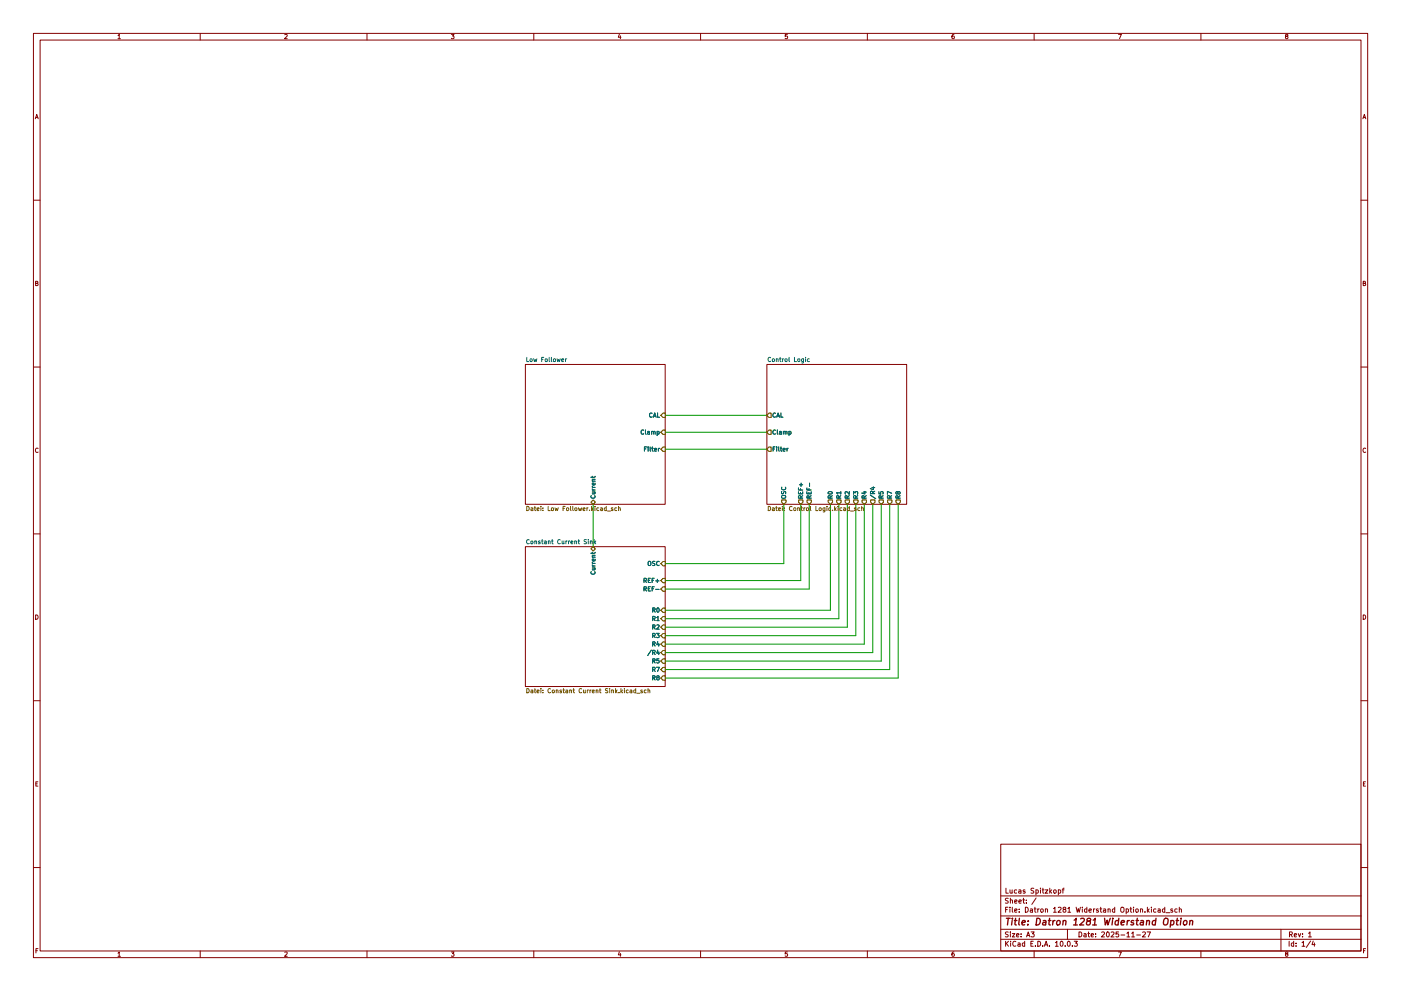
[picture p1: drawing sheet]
(kicad_sch
 (version 20250114)
 (generator "eeschema")
 (generator_version "9.0")
 (paper "A3")
 (title_block
  (title "Datron 1281 Widerstand Option")
  (date "2025-11-27")
  (rev "1")
  (company "Lucas Spitzkopf"))
 (lib_symbols)
 (wire
  (pts (xy 266.7 200.66) (xy 266.7 151.13))
  (stroke (width 0) (type default)))
 (wire
  (pts (xy 199.39 182.88) (xy 248.92 182.88))
  (stroke (width 0) (type default)))
 (wire
  (pts (xy 199.39 187.96) (xy 254 187.96))
  (stroke (width 0) (type default)))
 (wire
  (pts (xy 199.39 190.5) (xy 256.54 190.5))
  (stroke (width 0) (type default)))
 (wire
  (pts (xy 199.39 185.42) (xy 251.46 185.42))
  (stroke (width 0) (type default)))
 (wire
  (pts (xy 199.39 200.66) (xy 266.7 200.66))
  (stroke (width 0) (type default)))
 (wire
  (pts (xy 269.24 203.2) (xy 269.24 151.13))
  (stroke (width 0) (type default)))
 (wire
  (pts (xy 199.39 168.91) (xy 234.95 168.91))
  (stroke (width 0) (type default)))
 (wire
  (pts (xy 259.08 193.04) (xy 259.08 151.13))
  (stroke (width 0) (type default)))
 (wire
  (pts (xy 199.39 203.2) (xy 269.24 203.2))
  (stroke (width 0) (type default)))
 (wire
  (pts (xy 240.03 173.99) (xy 240.03 151.13))
  (stroke (width 0) (type default)))
 (wire
  (pts (xy 199.39 195.58) (xy 261.62 195.58))
  (stroke (width 0) (type default)))
 (wire
  (pts (xy 199.39 173.99) (xy 240.03 173.99))
  (stroke (width 0) (type default)))
 (wire
  (pts (xy 251.46 185.42) (xy 251.46 151.13))
  (stroke (width 0) (type default)))
 (wire
  (pts (xy 199.39 198.12) (xy 264.16 198.12))
  (stroke (width 0) (type default)))
 (wire
  (pts (xy 234.95 168.91) (xy 234.95 151.13))
  (stroke (width 0) (type default)))
 (wire
  (pts (xy 254 187.96) (xy 254 151.13))
  (stroke (width 0) (type default)))
 (wire
  (pts (xy 177.8 151.13) (xy 177.8 163.83))
  (stroke (width 0) (type default)))
 (wire
  (pts (xy 256.54 190.5) (xy 256.54 151.13))
  (stroke (width 0) (type default)))
 (wire
  (pts (xy 242.57 176.53) (xy 242.57 151.13))
  (stroke (width 0) (type default)))
 (wire
  (pts (xy 199.39 176.53) (xy 242.57 176.53))
  (stroke (width 0) (type default)))
 (wire
  (pts (xy 248.92 182.88) (xy 248.92 151.13))
  (stroke (width 0) (type default)))
 (wire
  (pts (xy 199.39 193.04) (xy 259.08 193.04))
  (stroke (width 0) (type default)))
 (wire
  (pts (xy 264.16 198.12) (xy 264.16 151.13))
  (stroke (width 0) (type default)))
 (wire
  (pts (xy 199.39 134.62) (xy 229.87 134.62))
  (stroke (width 0) (type default)))
 (wire
  (pts (xy 261.62 195.58) (xy 261.62 151.13))
  (stroke (width 0) (type default)))
 (wire
  (pts (xy 199.39 129.54) (xy 229.87 129.54))
  (stroke (width 0) (type default)))
 (wire
  (pts (xy 199.39 124.46) (xy 229.87 124.46))
  (stroke (width 0) (type default)))
 (sheet
  (at 229.87 109.22)
  (size 41.91 41.91)
  (exclude_from_sim no)
  (in_bom yes)
  (on_board yes)
  (dnp no)
  (fields_autoplaced yes)
  (stroke (width 0.1524) (type solid))
  (fill (color 0 0 0 0.0000))
  (property "Sheetname" "Control Logic" (at 229.87 108.5084 0) (effects (font (size 1.27 1.27)) (justify left bottom)))
  (property "Sheetfile" "Control Logic.kicad_sch" (at 229.87 151.7146 0) (effects (font (size 1.27 1.27)) (justify left top)))
  (pin "CAL" output (at 229.87 124.46 180) (effects (font (size 1.27 1.27)) (justify left)))
  (pin "Clamp" output (at 229.87 129.54 180) (effects (font (size 1.27 1.27)) (justify left)))
  (pin "OSC" output (at 234.95 151.13 270) (effects (font (size 1.27 1.27)) (justify left)))
  (pin "R0" output (at 248.92 151.13 270) (effects (font (size 1.27 1.27)) (justify left)))
  (pin "R1" output (at 251.46 151.13 270) (effects (font (size 1.27 1.27)) (justify left)))
  (pin "R2" output (at 254 151.13 270) (effects (font (size 1.27 1.27)) (justify left)))
  (pin "R3" output (at 256.54 151.13 270) (effects (font (size 1.27 1.27)) (justify left)))
  (pin "R4" output (at 259.08 151.13 270) (effects (font (size 1.27 1.27)) (justify left)))
  (pin "R5" output (at 264.16 151.13 270) (effects (font (size 1.27 1.27)) (justify left)))
  (pin "R7" output (at 266.7 151.13 270) (effects (font (size 1.27 1.27)) (justify left)))
  (pin "R8" output (at 269.24 151.13 270) (effects (font (size 1.27 1.27)) (justify left)))
  (pin "{slash}R4" output (at 261.62 151.13 270) (effects (font (size 1.27 1.27)) (justify left)))
  (pin "REF+" output (at 240.03 151.13 270) (effects (font (size 1.27 1.27)) (justify left)))
  (pin "REF-" output (at 242.57 151.13 270) (effects (font (size 1.27 1.27)) (justify left)))
  (pin "Filter" output (at 229.87 134.62 180) (effects (font (size 1.27 1.27)) (justify left))))
 (sheet
  (at 157.48 109.22)
  (size 41.91 41.91)
  (exclude_from_sim no)
  (in_bom yes)
  (on_board yes)
  (dnp no)
  (fields_autoplaced yes)
  (stroke (width 0.1524) (type solid))
  (fill (color 0 0 0 0.0000))
  (property "Sheetname" "Low Follower" (at 157.48 108.5084 0) (effects (font (size 1.27 1.27)) (justify left bottom)))
  (property "Sheetfile" "Low Follower.kicad_sch" (at 157.48 151.7146 0) (effects (font (size 1.27 1.27)) (justify left top)))
  (pin "CAL" input (at 199.39 124.46 0) (effects (font (size 1.27 1.27)) (justify right)))
  (pin "Filter" input (at 199.39 134.62 0) (effects (font (size 1.27 1.27)) (justify right)))
  (pin "Current" bidirectional (at 177.8 151.13 270) (effects (font (size 1.27 1.27)) (justify left)))
  (pin "Clamp" input (at 199.39 129.54 0) (effects (font (size 1.27 1.27)) (justify right))))
 (sheet
  (at 157.48 163.83)
  (size 41.91 41.91)
  (exclude_from_sim no)
  (in_bom yes)
  (on_board yes)
  (dnp no)
  (fields_autoplaced yes)
  (stroke (width 0.1524) (type solid))
  (fill (color 0 0 0 0.0000))
  (property "Sheetname" "Constant Current Sink" (at 157.48 163.1184 0) (effects (font (size 1.27 1.27)) (justify left bottom)))
  (property "Sheetfile" "Constant Current Sink.kicad_sch" (at 157.48 206.3246 0) (effects (font (size 1.27 1.27)) (justify left top)))
  (pin "Current" bidirectional (at 177.8 163.83 90) (effects (font (size 1.27 1.27)) (justify right)))
  (pin "OSC" input (at 199.39 168.91 0) (effects (font (size 1.27 1.27)) (justify right)))
  (pin "R0" input (at 199.39 182.88 0) (effects (font (size 1.27 1.27)) (justify right)))
  (pin "R8" input (at 199.39 203.2 0) (effects (font (size 1.27 1.27)) (justify right)))
  (pin "R7" input (at 199.39 200.66 0) (effects (font (size 1.27 1.27)) (justify right)))
  (pin "R5" input (at 199.39 198.12 0) (effects (font (size 1.27 1.27)) (justify right)))
  (pin "{slash}R4" input (at 199.39 195.58 0) (effects (font (size 1.27 1.27)) (justify right)))
  (pin "R4" input (at 199.39 193.04 0) (effects (font (size 1.27 1.27)) (justify right)))
  (pin "R3" input (at 199.39 190.5 0) (effects (font (size 1.27 1.27)) (justify right)))
  (pin "R2" input (at 199.39 187.96 0) (effects (font (size 1.27 1.27)) (justify right)))
  (pin "R1" input (at 199.39 185.42 0) (effects (font (size 1.27 1.27)) (justify right)))
  (pin "REF-" input (at 199.39 176.53 0) (effects (font (size 1.27 1.27)) (justify right)))
  (pin "REF+" input (at 199.39 173.99 0) (effects (font (size 1.27 1.27)) (justify right))))
 (sheet_instances
  (path ""
   (page "1")))
 (embedded_fonts no))
